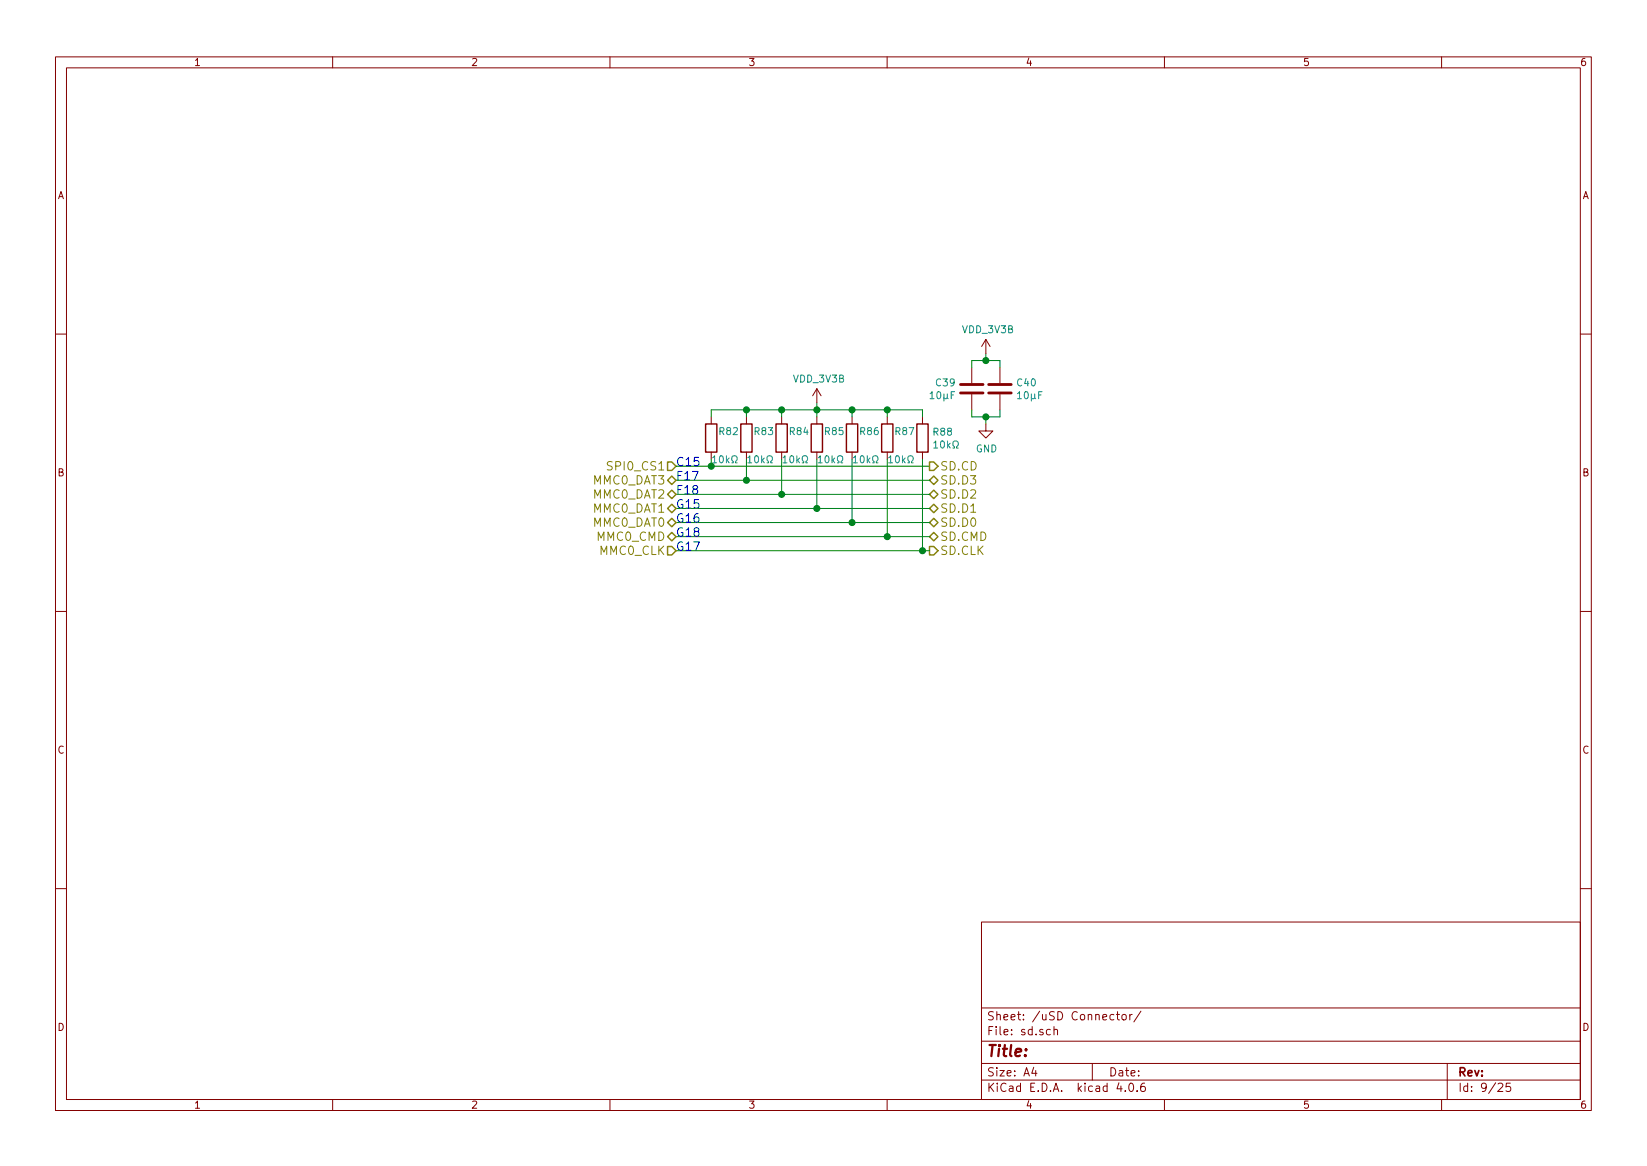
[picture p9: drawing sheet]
<svg xmlns="http://www.w3.org/2000/svg" width="297mm" height="210mm" viewBox="0 0 297 210" stroke-linecap="round" stroke-linejoin="round" font-family="sans-serif">
<g fill="none" stroke="#840000" stroke-width=".18">
<path d="M10 10.3h277v189.9h-277zM12 12.2h273v186.1h-273zM60 10.3v1.9M110 10.3v1.9M160 10.3v1.9M210 10.3v1.9M260 10.3v1.9M10 60.2h2M128.3 75.2v1.2M134.6 75.2v1.2M141 75.2v1.2M147.3 70.1v2.5"/>
<path d="M147.3 75.2v1.2M147.3 70.1l-.7 1.3M147.3 70.1l.8 1.3M153.7 75.2v1.2M160 75.2v1.2M166.4 75.2v1.2M175.3 66.3v2.8M175.3 71.1v2.8M177.8 76.4v1.3h1.3l-1.3 1.3-1.3-1.3h1.3M177.8 61.2l-.8 1.3M177.8 61.2v2.5M177.8 61.2l.8 1.3"/>
<path d="M180.3 66.3v2.8M180.3 71.1v2.8M285 60.2h2M128.3 81.5v1.3M134.6 81.5v1.3M141 81.5v1.3M147.3 81.5v1.3M153.7 81.5v1.3M160 81.5v1.3M166.4 81.5v1.3M10 110.3h2M285 110.3h2"/>
<path d="M10 160.2h2M177 166.3h108v32h-108zM285 160.2h2M60 198.3v1.9M110 198.3v1.9M160 198.3v1.9M177 194.8h108M177 191.8h108M177 187.8h108M177 181.8h108M186.4 192.5l-.3 1h.9M186.8 193v1"/>
<path d="M189.4 185.7l-.4-.1-.3 .3 .1 .6 .2 .1 .4-.1M190.1 185.7l.2-.1 .4 .1v.9M190.1 185.1v1.5M197 191.8v3M200.9 183l-.4-.1-.3 .3 .1 .6 .2 .1 .4-.1M201.3 182.9h.6M201.5 182.4v1.3l.4 .2M201.8 195.2l-.4 1.1h1M202.4 183.1l.2-.2 .4 .2 .1 .5-.1 .2-.4 .1-.2-.1zM202.9 196.7v.1M203.8 182.9v1M203.8 195.4l.1-.1a.81 .81 0 0 1 .6 .6 .81 .81 0 0 1-.3 .8l-.1 .1a.8 .8 0 0 1-.6-.6 .8 .8 0 0 1 .3-.8z"/>
<path d="M204.2 182.9l-.4 .3M205.1 196.7v.1M205.8 182.3l-1.3 2M206.4 195.3a.59 .59 0 0 0-.7 .7l.1 .7 .2 .1 .5-.1 .1-.5-.2-.2-.4-.1-.3 .3M210 198.3v1.9M260 198.3v1.9M261 191.8v6.5M270.2 195.5l.6-.2 .2 .5-.9 1h.9M272.4 195.3h-.7l-.1 .7 .2-.1 .5 .1 .2 .2-.1 .5-.2 .1-.6-.1"/>
</g>
<path d="M173.2 70.9h4.1M173.2 69.3h4.1M178.3 70.9h4.1M178.3 69.3h4.1" fill="none" stroke="#840000" stroke-width=".51"/>
<g fill="none" stroke="#008484" stroke-width=".18">
<path d="M167.7 71l.4-.4v1.3M167.7 71.9h.8M168.4 79.9l.4-.4v1.3M172.2 70.6h-.6v1.3M183.5 71l.4-.4v1.3M183.5 71.9h.7M187.9 70.6h-.6v1.3M128.5 82.5l.4-.3v1.3M128.5 83.5h.7M132 83.5h.3v-.3a.54 .54 0 0 1-.3-.7 .54 .54 0 0 1 .7-.3 .57 .57 0 0 1-.1 1v.3h.3M134.9 82.5l.3-.3v1.3M134.9 83.5h.7"/>
<path d="M138.3 83.5h.3v-.3a.54 .54 0 0 1-.2-.7 .54 .54 0 0 1 .7-.3 .57 .57 0 0 1-.1 1v.3h.3M141.2 82.5l.4-.3v1.3M141.2 83.5h.7M144.7 83.5h.3v-.3a.54 .54 0 0 1-.3-.7 .54 .54 0 0 1 .7-.3 .57 .57 0 0 1-.1 1v.3h.3M147.6 82.5l.3-.3v1.3M147.6 83.5h.7M151 83.5h.3v-.3a.54 .54 0 0 1-.2-.7 .54 .54 0 0 1 .7-.3 .57 .57 0 0 1-.1 1v.3h.3M153.9 82.5l.4-.3v1.3M153.9 83.5h.7M157.4 83.5h.3v-.3a.54 .54 0 0 1-.3-.7 .54 .54 0 0 1 .7-.3 .57 .57 0 0 1-.1 1v.3h.3M160.3 82.5l.3-.3v1.3M160.3 83.5h.7"/>
<path d="M163.7 83.5h.3v-.3a.54 .54 0 0 1-.2-.7 .54 .54 0 0 1 .7-.3 .57 .57 0 0 1-.1 1v.3h.3M168.4 80.8h.7M171.9 80.8h.2v-.3a.54 .54 0 0 1-.2-.7 .54 .54 0 0 1 .7-.2 .57 .57 0 0 1-.1 .9v.3h.3"/>
</g>
<g fill="none" stroke="#008400" stroke-width=".18">
<path d="M128.3 75.2v-1.3h38.1v1.3M134.6 73.9v1.3M141 73.9v1.3M147.3 72.6v2.6M153.7 73.9v1.3M160 73.9v1.3M175.3 66.3v-1.3h5v1.3M175.3 73.9v1.3h5v-1.3M177.8 63.7v1.3M177.8 75.2v1.2M121.9 86.6h45.7M121.9 89.1h45.7"/>
<path d="M121.9 91.7h45.7M121.9 94.2h45.7M121.9 96.8h45.7M121.9 99.3h45.7M121.9 84.1h45.7M128.3 82.8v1.3M134.6 82.8v3.8M141 82.8v6.3M147.3 82.8v8.9M153.7 82.8v11.4M160 82.8v14M166.4 82.8v16.5"/>
</g>
<g fill="#008400" stroke="#008400" stroke-width=".25">
<circle cx="177.8" cy="65" r=".51"/>
<circle cx="177.8" cy="75.2" r=".51"/>
<circle cx="134.6" cy="86.6" r=".51"/>
<circle cx="141" cy="89.1" r=".51"/>
<circle cx="147.3" cy="91.7" r=".51"/>
<circle cx="153.7" cy="94.2" r=".51"/>
<circle cx="160" cy="96.8" r=".51"/>
<circle cx="166.4" cy="99.3" r=".51"/>
<circle cx="128.3" cy="84.1" r=".51"/>
<circle cx="160" cy="73.9" r=".51"/>
<circle cx="153.7" cy="73.9" r=".51"/>
<circle cx="147.3" cy="73.9" r=".51"/>
<circle cx="141" cy="73.9" r=".51"/>
<circle cx="134.6" cy="73.9" r=".51"/>
</g>
<g fill="none" stroke="#848400" stroke-width=".25">
<path d="M120.4 83.3h.8l.7 .8-.7 .7h-.8zM120.4 94.2l.8-.7 .7 .7-.7 .8zM120.4 91.7l.8-.8 .7 .8-.7 .8zM120.4 89.1l.8-.7 .7 .7-.7 .8zM120.4 86.6l.8-.8 .7 .8-.7 .8zM120.4 96.8l.8-.8 .7 .8-.7 .7zM120.4 98.5h.8l.7 .8-.7 .8h-.8zM167.6 89.1l.8-.7 .8 .7-.8 .8zM167.6 86.6l.8-.8 .8 .8-.8 .8zM167.6 96.8l.8-.8 .8 .8-.8 .7zM167.6 98.5h.8l.8 .8-.8 .8h-.8zM167.6 94.2l.8-.7 .8 .7-.8 .8z"/>
<path d="M167.6 91.7l.8-.8 .8 .8-.8 .8zM167.6 83.3h.8l.8 .8-.8 .7h-.8z"/>
</g>
<path d="M127.3 76.4h2v5.1h-2zM133.6 76.4h2v5.1h-2zM140 76.4h2v5.1h-2zM146.3 76.4h2v5.1h-2zM152.7 76.4h2v5.1h-2zM159 76.4h2v5.1h-2zM165.4 76.4h2v5.1h-2z" fill="none" stroke="#840000" stroke-width=".25"/>
<text font-size="2.8" fill="#840000" x="178" y="190.5">Title:</text>
<g font-size="2.1" fill="#848400">
<text x="107" y="89.9">MMC0_DAT2</text>
<text x="107" y="87.4">MMC0_DAT3</text>
<text x="110.1" y="84.8">SPI0_CS1</text>
<text x="169.6" y="89.9">SD.D2</text>
<text x="169.6" y="87.4">SD.D3</text>
<text x="169.6" y="84.8">SD.CD</text>
<text x="107" y="95">MMC0_DAT0</text>
<text x="107" y="92.5">MMC0_DAT1</text>
<text x="169.6" y="95">SD.D0</text>
<text x="169.6" y="92.5">SD.D1</text>
<text x="107.7" y="97.5">MMC0_CMD</text>
<text x="108.2" y="100.1">MMC0_CLK</text>
<text x="169.6" y="97.5">SD.CMD</text>
<text x="169.6" y="100.1">SD.CLK</text>
</g>
<g font-size="2.1" fill="#0000c2">
<text x="121.9" y="84.1">C15</text>
<text x="121.9" y="86.6">F17</text>
<text x="121.9" y="89.1">F18</text>
<text x="121.9" y="91.7">G15</text>
<text x="121.9" y="94.2">G16</text>
<text x="121.9" y="96.8">G18</text>
<text x="121.9" y="99.3">G17</text>
</g>
<g font-size="2.1" fill="#840000">
<text x="178" y="184">Sheet: /uSD Connector/</text>
<text x="178" y="186.7">File: sd.sch</text>
<text x="178" y="196.9">KiCad E.D.A. kicad 4.0.6</text>
<text x="178" y="194.1">Size: A4</text>
<text x="200" y="194.1">Date:</text>
<text x="263" y="194.1">Rev:</text>
<text x="263" y="196.9">Id: 9/25</text>
</g>
<g font-size="1.8" fill="#840000">
<text x="35" y="11.9">1</text>
<text x="85" y="11.9">2</text>
<text x="135" y="11.9">3</text>
<text x="185" y="11.9">4</text>
<text x="235" y="11.9">5</text>
<text x="285" y="11.9">6</text>
<text x="10.4" y="35.9">A</text>
<text x="285.4" y="35.9">A</text>
<text x="10.4" y="85.9">B</text>
<text x="285.4" y="85.9">B</text>
<text x="10.4" y="135.9">C</text>
<text x="285.4" y="135.9">C</text>
<text x="10.4" y="185.9">D</text>
<text x="285.4" y="185.9">D</text>
<text x="35" y="199.9">1</text>
<text x="85" y="199.9">2</text>
<text x="135" y="199.9">3</text>
<text x="185" y="199.9">4</text>
<text x="235" y="199.9">5</text>
<text x="285" y="199.9">6</text>
</g>
<g font-size="1.8" fill="#008484">
<text x="173.6" y="60.1">VDD_3V3B</text>
<text x="143.1" y="69">VDD_3V3B</text>
<text x="168.4" y="72">10F</text>
<text x="168.9" y="69.6">C39</text>
<text x="183.5" y="69.6">C40</text>
<text x="184.1" y="72">10F</text>
<text x="129.2" y="83.5">10k</text>
<text x="129.8" y="78.4">R82</text>
<text x="135.6" y="83.5">10k</text>
<text x="136.1" y="78.4">R83</text>
<text x="141.9" y="83.5">10k</text>
<text x="142.5" y="78.4">R84</text>
<text x="148.3" y="83.5">10k</text>
<text x="148.8" y="78.4">R85</text>
<text x="154.6" y="83.5">10k</text>
<text x="155.2" y="78.4">R86</text>
<text x="161" y="83.5">10k</text>
<text x="161.5" y="78.4">R87</text>
<text x="168.4" y="78.5">R88</text>
<text x="169.1" y="80.8">10k</text>
<text x="176" y="81.6">GND</text>
</g>
</svg>
